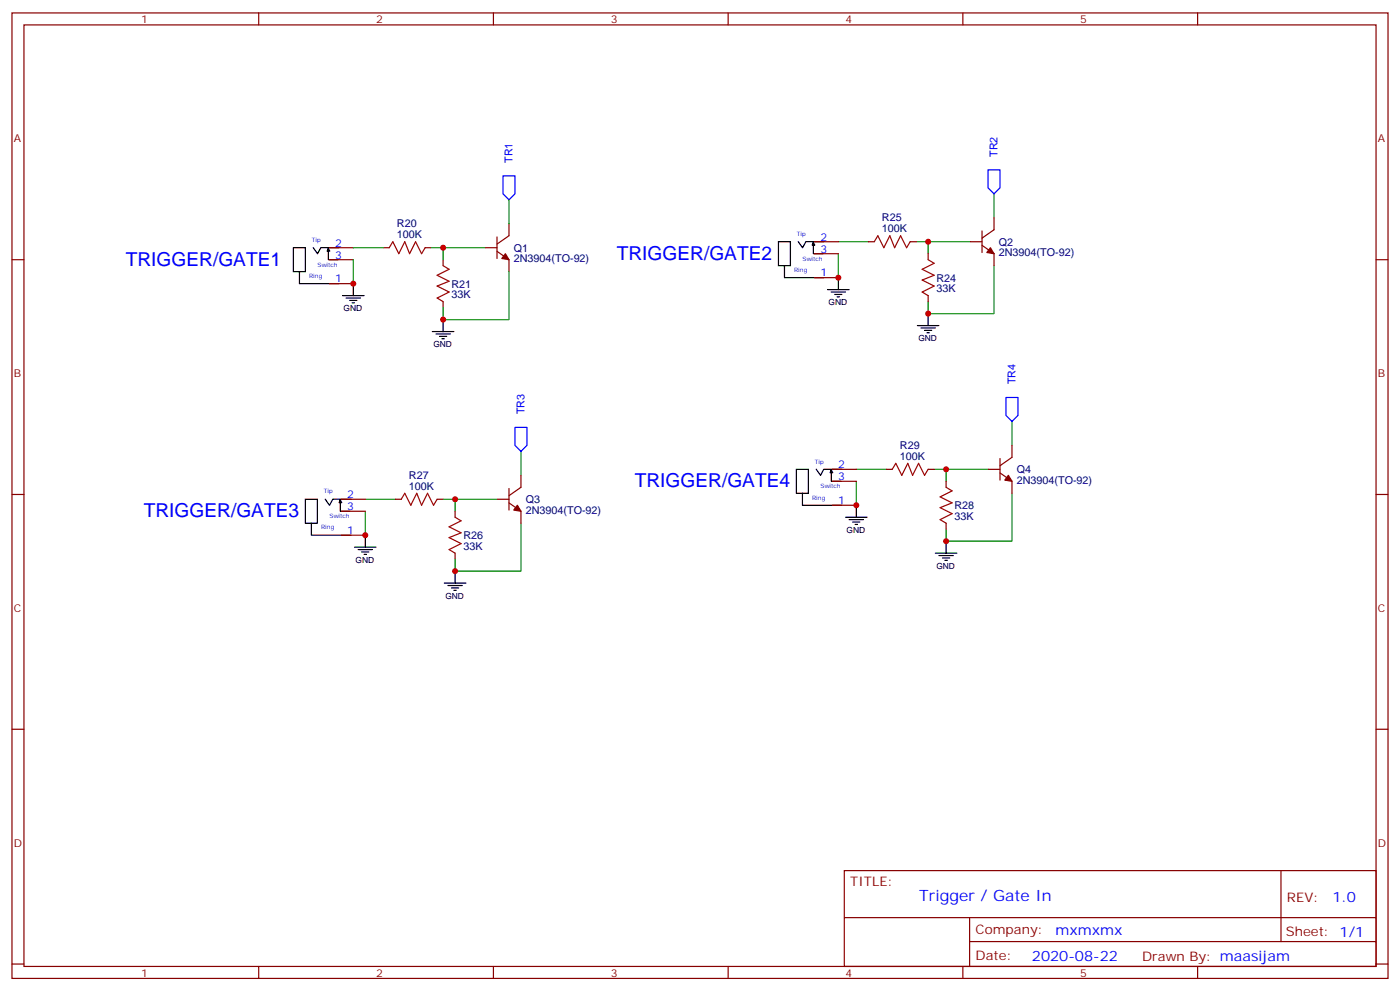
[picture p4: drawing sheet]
<svg xmlns="http://www.w3.org/2000/svg" width="412mm" height="292mm" viewBox="0 0 412 292" stroke-linecap="round" stroke-linejoin="round" font-family="sans-serif">
<g fill="none" stroke="#870000" stroke-width=".35">
<path d="M3.5 3.8h405.4v284.3h-405.4zM7.1 7.3h398.2v277.3h-398.2zM76.2 3.8v3.5M145.3 3.8v3.5M214.5 3.8v3.5M283.6 3.8v3.5M352.8 3.8v3.5M3.5 76.5h3.6M97 76.5h7.1M97 73h7.1M112.9 73h1.8M125.2 73h1.8"/>
<path d="M130.5 76.5v1.7M142.9 73h3.5M146.4 74l3.5 2.5v3.5M146.4 69.8v6.3M149.9 65.9v3.5l-3.5 2.5M239.9 71.2h7M239.9 74.7h7M255.8 71.2h1.7M268.1 71.2h1.8M273.4 74.7v1.8M285.8 71.2h3.5M289.3 72.2l3.5 2.5v3.5"/>
<path d="M289.3 68v6.4M292.8 64.1v3.6l-3.5 2.4M405.3 76.5h3.6M97 83.5h7.1M130.5 88.8v1.8M239.9 81.8h7M273.4 87.1v1.7M153.5 140v3.5l-3.6 2.5M245.2 138.2h7M261.1 138.2h1.7M273.4 138.2h1.8M291 138.2h3.6"/>
<path d="M294.6 139.3l3.5 2.4v3.6M294.6 135v6.4M298.1 131.2v3.5l-3.5 2.5M3.5 145.6h3.6M100.5 147h7.1M100.5 157.6h7.1M100.5 150.6h7.1M116.4 147h1.8M128.8 147h1.7M134.1 150.6v1.7M146.4 147h3.5M149.9 143.9v6.3"/>
<path d="M149.9 148.1l3.6 2.5v3.5M245.2 148.8h7M245.2 141.7h7M278.7 141.7v1.8M278.7 154.1v1.8M405.3 145.6h3.6M134.1 162.9v1.8M3.5 214.8h3.6M405.3 214.8h3.6M248.7 256.4h156.6v28.2h-156.6zM377.3 256.4v20.9M248.7 270.2h156.5"/>
<path d="M285.6 277.3h119.6M285.6 270.2v14.2M3.5 283.9h3.6M76.2 284.6v3.5M145.3 284.6v3.5M214.5 284.6v3.5M283.6 284.6v3.5M352.8 284.6v3.5M405.3 283.9h3.6"/>
</g>
<g fill="none" stroke="#000" stroke-width=".35">
<path d="M86.4 73h3.6v7h-3.6zM92.3 72.9l1.2 1.8 1-1.8h5.4M96.7 73.6v-.4l-.3 .7 .7 .1-.4-.8v3.3h2.9M229.3 71.2h3.5v7h-3.5zM231 78.2l.1 3.6h11.6M235.1 71.2l1.3 1.8 1-1.8h5.3M239.6 71.8v-.3l-.4 .7h.8l-.4-.8v3.3h2.8M88.1 80l.1 3.5h11.6M100.9 87.1h6.3M102 87.8h4.2M103 88.5h2.1M103.7 89.2h.7"/>
<path d="M104.1 83.5v3.6M127.4 97.6h6.3M128.4 98.4h4.2M129.5 99.1h2.1M130.2 99.8h.7M130.5 94.1v3.5M243.8 85.3h6.3M244.8 86h4.3M245.9 86.7h2.1M246.6 87.4h.7M246.9 81.8v3.5M270.2 95.9h6.4"/>
<path d="M271.3 96.6h4.2M272.3 97.3h2.2M273 98h.8M273.4 92.4v3.5M234.6 138.2h3.5v7.1h-3.5zM240.4 138.2l1.3 1.8 1-1.8h5.3M244.9 138.9v-.4l-.4 .7h.8l-.4-.8v3.3h2.8M90 147h3.5v7.1h-3.5zM91.7 154.1v3.5h11.7M95.8 147l1.3 1.8 .9-1.8h5.4M100.2 147.7v-.4l-.3 .7h.8l-.5-.8v3.4h2.9M107.6 157.6v3.5"/>
<path d="M236.3 145.3l.1 3.5h11.6M249.1 152.3h6.3M250.1 153h4.3M251.2 153.7h2.1M251.9 154.4h.7M252.2 148.8v3.5M278.7 159.4v3.5M104.4 161.1h6.4M105.5 161.9h4.2M106.5 162.6h2.2M107.2 163.3h.7M130.9 171.7h6.3"/>
<path d="M131.9 172.4h4.3M133 173.1h2.1M133.7 173.8h.7M134.1 168.2v3.5M275.5 162.9h6.4M276.6 163.6h4.2M277.6 164.3h2.2M278.3 165h.7"/>
</g>
<path d="M114.7 73l1-1.8 1.8 3.5 1.7-3.5 1.4 3.5 1.8-3.5 1.8 3.5 1-1.7M130.5 78.2l1.8 1.1-3.5 1.8 3.5 1.7-3.5 1.4 3.5 1.8-3.5 1.8 1.7 1M257.5 71.2l1.1-1.8 1.7 3.6 1.8-3.6 1.4 3.6 1.8-3.6 1.8 3.6 1-1.8M273.4 76.5l1.8 1-3.6 1.8 3.6 1.8-3.6 1.4 3.6 1.7-3.6 1.8 1.8 1.1M262.8 138.2l1.1-1.7 1.7 3.5 1.8-3.5 1.4 3.5 1.8-3.5 1.7 3.5 1.1-1.8M118.2 147l1-1.7 1.8 3.5 1.8-3.5 1.4 3.5 1.7-3.5 1.8 3.5 1.1-1.8M134.1 152.3l1.7 1.1-3.5 1.8 3.5 1.7-3.5 1.4 3.5 1.8-3.5 1.8 1.8 1M278.7 143.5l1.8 1.1-3.6 1.7 3.6 1.8-3.6 1.4 3.6 1.8-3.6 1.7 1.8 1.1" fill="none" stroke="#a10000" stroke-width=".35"/>
<g fill="none" stroke="#008700" stroke-width=".35">
<path d="M149.9 58.8v7.1M292.8 57.1v7M104.1 73h8.8M104.1 76.5v7M127 73h15.9M130.5 73v3.5M246.9 71.2h8.9M246.9 74.7v7.1M269.9 71.2h15.9M273.4 71.2v3.5M292.8 78.2v14.2h-19.4v-3.6M149.9 80v14.1h-19.4v-3.5"/>
<path d="M153.5 132.9v7.1M252.2 138.2h8.9M275.2 138.2h15.8M278.7 138.2v3.5M298.1 124.1v7.1M107.6 147h8.8M107.6 150.6v7M130.5 147h15.9M134.1 147v3.6M153.5 154.1v14.1h-19.4v-3.5M252.2 141.7v7.1M298.1 145.3v14.1h-19.4v-3.5"/>
</g>
<g fill="#870000" stroke="#870000" stroke-width=".35">
<path d="M148.9 74.7l1 1.8-2.1-.4z"/>
<path d="M291.7 73l1.1 1.7-2.1-.3z"/>
<path d="M152.4 148.8l1.1 1.8-2.2-.4z"/>
<path d="M297 140l1.1 1.7-2.1-.3z"/>
</g>
<path d="M148.2 51.8h3.5v5.3l-1.8 1.7-1.7-1.7zM291 50h3.6v5.3l-1.8 1.8-1.8-1.8zM296.3 117.1h3.6v5.2l-1.8 1.8-1.8-1.8zM151.7 125.9h3.5v5.3l-1.7 1.7-1.8-1.7z" fill="none" stroke="#00f" stroke-width=".35"/>
<g fill="#c00">
<circle cx="104.1" cy="83.5" r=".88"/>
<circle cx="130.5" cy="73" r=".88"/>
<circle cx="130.5" cy="94.1" r=".88"/>
<circle cx="273.4" cy="92.4" r=".88"/>
<circle cx="273.4" cy="71.2" r=".88"/>
<circle cx="246.9" cy="81.8" r=".88"/>
<circle cx="134.1" cy="168.2" r=".88"/>
<circle cx="134.1" cy="147" r=".88"/>
<circle cx="107.6" cy="157.6" r=".88"/>
<circle cx="278.7" cy="159.4" r=".88"/>
<circle cx="278.7" cy="138.2" r=".88"/>
<circle cx="252.2" cy="148.8" r=".88"/>
</g>
<g font-size="5.6" fill="#00f">
<text x="181.7" y="76.5">TRIGGER/GATE2</text>
<text x="37" y="78.2">TRIGGER/GATE1</text>
<text x="187" y="143.5">TRIGGER/GATE4</text>
<text x="42.3" y="152.3">TRIGGER/GATE3</text>
</g>
<text font-size="4.6" fill="#00f" x="270.8" y="265.4">Trigger / Gate In</text>
<g font-size="4.2" fill="#00f">
<text x="392.5" y="265.7">1.0</text>
<text x="310.9" y="275.2">mxmxmx</text>
<text x="304" y="283">2020-08-22</text>
</g>
<g font-size="3.9" fill="#800">
<text x="250.5" y="261">TITLE:</text>
<text x="379.1" y="265.7">REV:</text>
<text x="287.4" y="275.2">Company:</text>
<text x="378.7" y="275.8">Sheet: 1/1</text>
<text x="287.4" y="282.9">Date:</text>
<text x="336.4" y="282.9">Drawn By: maasijam</text>
</g>
<g font-size="3.2" fill="#800">
<text x="41.6" y="6.8">1</text>
<text x="110.8" y="6.8">2</text>
<text x="179.9" y="6.8">3</text>
<text x="249.1" y="6.8">4</text>
<text x="318.2" y="6.8">5</text>
<text x="4.1" y="41.9">A</text>
<text x="405.9" y="41.9">A</text>
<text x="4.1" y="111.1">B</text>
<text x="405.9" y="111.1">B</text>
<text x="4.1" y="180.2">C</text>
<text x="405.9" y="180.2">C</text>
<text x="4.1" y="249.3">D</text>
<text x="405.9" y="249.3">D</text>
<text x="41.6" y="287.6">1</text>
<text x="110.8" y="287.6">2</text>
<text x="179.9" y="287.6">3</text>
<text x="249.1" y="287.6">4</text>
<text x="318.2" y="287.6">5</text>
</g>
<g font-size="3.2" fill="#00f">
<text x="151" y="48" transform="rotate(-90 151 48)">TR1</text>
<text x="293.9" y="46.2" transform="rotate(-90 293.9 46.2)">TR2</text>
<text x="241.7" y="70.8">2</text>
<text x="98.8" y="76.1">3</text>
<text x="98.8" y="72.6">2</text>
<text x="241.7" y="74.4">3</text>
<text x="98.8" y="83.2">1</text>
<text x="241.7" y="81.4">1</text>
<text x="299.2" y="113.2" transform="rotate(-90 299.2 113.2)">TR4</text>
<text x="154.5" y="122.1" transform="rotate(-90 154.5 122.1)">TR3</text>
<text x="246.9" y="137.9">2</text>
<text x="246.9" y="141.4">3</text>
<text x="102.3" y="146.7">2</text>
<text x="246.9" y="148.4">1</text>
<text x="102.3" y="150.2">3</text>
<text x="102.3" y="157.3">1</text>
</g>
<g font-size="3.2" fill="#000080">
<text x="259.8" y="65.2">R25</text>
<text x="116.9" y="70.1">100K</text>
<text x="116.9" y="67">R20</text>
<text x="259.8" y="68.4">100K</text>
<text x="151.3" y="77.3">2N3904(TO-92)</text>
<text x="151.3" y="74.1">Q1</text>
<text x="294.2" y="75.5">2N3904(TO-92)</text>
<text x="294.2" y="72.3">Q2</text>
<text x="275.9" y="82.9">R24</text>
<text x="133" y="87.9">33K</text>
<text x="133" y="84.7">R21</text>
<text x="275.9" y="86.1">33K</text>
<text x="265.1" y="135.4">100K</text>
<text x="265.1" y="132.2">R29</text>
<text x="120.5" y="141">R27</text>
<text x="299.5" y="142.5">2N3904(TO-92)</text>
<text x="299.5" y="139.4">Q4</text>
<text x="120.5" y="144.2">100K</text>
<text x="154.9" y="148.2">Q3</text>
<text x="281.2" y="149.9">R28</text>
<text x="154.9" y="151.4">2N3904(TO-92)</text>
<text x="281.2" y="153.1">33K</text>
<text x="136.5" y="161.9">33K</text>
<text x="136.5" y="158.8">R26</text>
</g>
<g font-size="2.5">
<text x="244.1" y="89.9">GND</text>
<text x="101.2" y="91.7">GND</text>
<text x="270.5" y="100.5">GND</text>
<text x="127.7" y="102.3">GND</text>
<text x="249.4" y="157">GND</text>
<text x="104.7" y="165.8">GND</text>
<text x="275.8" y="167.6">GND</text>
<text x="131.2" y="176.4">GND</text>
</g>
<g font-size="1.8" fill="#00f">
<text x="91.8" y="71.3">Tip</text>
<text x="234.7" y="69.5">Tip</text>
<text x="236.4" y="76.8">Switch</text>
<text x="91.1" y="81.9">Ring</text>
<text x="93.6" y="78.5">Switch</text>
<text x="233.9" y="80.1">Ring</text>
<text x="240" y="136.5">Tip</text>
<text x="241.7" y="143.8">Switch</text>
<text x="95.4" y="145.3">Tip</text>
<text x="239.2" y="147.1">Ring</text>
<text x="94.6" y="155.9">Ring</text>
<text x="97.1" y="152.6">Switch</text>
</g>
</svg>
